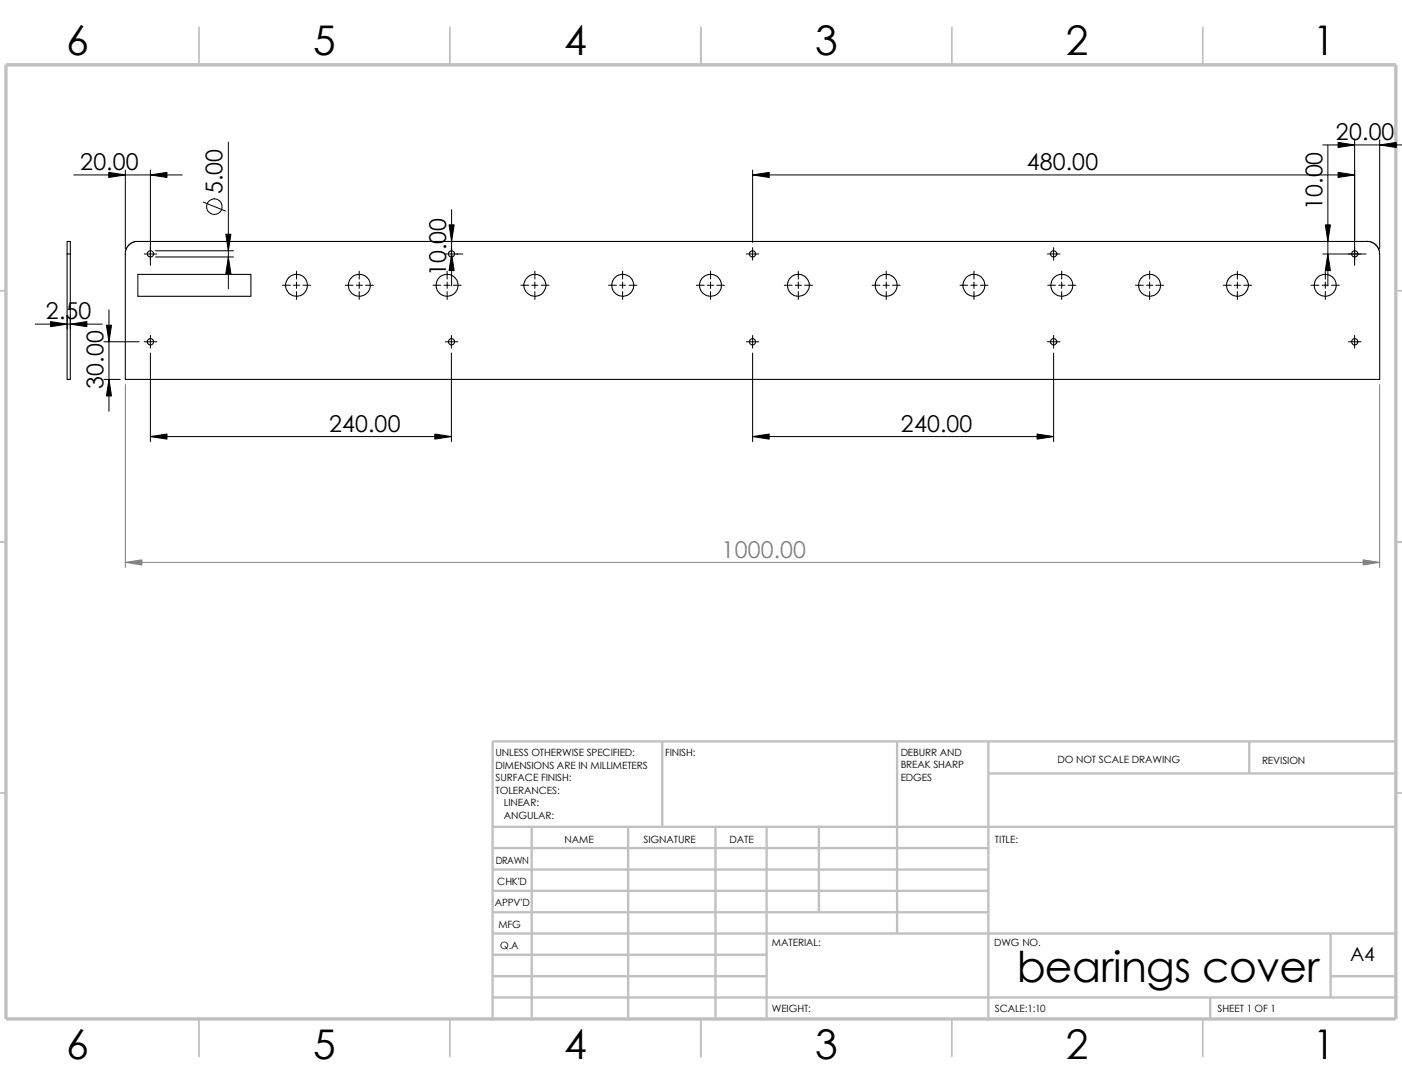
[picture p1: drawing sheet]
<svg xmlns="http://www.w3.org/2000/svg" width="279mm" height="216mm" viewBox="0 0 279 216" stroke-linecap="round" stroke-linejoin="round" font-family="sans-serif">
<g fill="none" stroke="#c0c0c0" stroke-width=".34">
<path d="M39.7 5.4v7.5M89.7 5.4v7.5M139.7 5.4v7.5M189.7 5.4v7.5M239.7 5.4v7.5M-.1 57.9h1.3M278.2 57.9h1.2M-.1 107.9h1.3M278.2 107.9h1.2M-.1 157.9h1.3M278.2 157.9h1.2M39.7 202.9v7.5"/>
<path d="M89.7 202.9v7.5M139.7 202.9v7.5M189.7 202.9v7.5M239.7 202.9v7.5"/>
</g>
<g fill="none" stroke="#c0c0c0" stroke-width=".47">
<path d="M132 147.7v17M178.8 147.7v38.2M197 147.7v55.2M197 154.1h81.2M249 147.7v6.4M278.2 147.7h-180v55.2M98.2 164.7h180M98.2 177.4h98.8M98.2 173.2h98.8M98.2 168.9h98.8M106 164.7v38.2M125.2 164.7v38.2"/>
<path d="M142.6 164.7v38.2M152.8 164.7v38.2M163.2 164.7v17M98.2 198.7h180M98.2 181.7h98.8M98.2 194.4h54.6M98.2 190.2h54.6M98.2 185.9h180M241.2 198.7v4.2M265.2 194.4h13M265.2 185.9v12.8"/>
</g>
<path d="M1.2 12.9h277v190h-277z" fill="none" stroke="#c0c0c0" stroke-width=".68" stroke-linecap="butt"/>
<g fill="none" stroke="#000" stroke-width=".21">
<path d="M13.4 50.6v25h.6v-25M13.4 50.6h.6M13.4 50.6v-2.5h.6v2.5M27.5 54.7h22.5v4.3h-22.5zM272.5 48l.8 .2 1 .7 .5 .8 .2 .9v25h-250v-25M272.5 48.1h-245.5l-.8 .3-.6 .5-.5 .8-.2 .9"/>
<circle cx="30" cy="50.6" r=".62"/>
<circle cx="59.1" cy="56.8" r="2.21"/>
<circle cx="71.6" cy="56.8" r="2.19"/>
<circle cx="89.1" cy="56.8" r="2.19"/>
<circle cx="90" cy="50.6" r=".62"/>
<circle cx="106.6" cy="56.8" r="2.21"/>
<circle cx="124.1" cy="56.8" r="2.19"/>
<circle cx="141.6" cy="56.8" r="2.21"/>
<circle cx="150" cy="50.6" r=".62"/>
<circle cx="159.1" cy="56.8" r="2.19"/>
<circle cx="176.6" cy="56.8" r="2.19"/>
<circle cx="194.1" cy="56.8" r="2.21"/>
<circle cx="210" cy="50.6" r=".62"/>
<circle cx="211.6" cy="56.8" r="2.19"/>
<circle cx="229.1" cy="56.8" r="2.2"/>
<circle cx="246.6" cy="56.8" r="2.19"/>
<circle cx="264.1" cy="56.8" r="2.19"/>
<circle cx="270" cy="50.6" r=".62"/>
<circle cx="30" cy="68" r=".62"/>
<circle cx="90" cy="68.1" r=".62"/>
<circle cx="150" cy="68.1" r=".62"/>
<circle cx="210" cy="68" r=".62"/>
<circle cx="270" cy="68.1" r=".62"/>
</g>
<g fill="none" stroke="#000" stroke-width=".2">
<path d="M14.7 34.8h21.6M25 33.9v15.7M30 33.9v18.9M45.5 28.3v29.2M150 33.9v14.4M150 34.8h120M263.6 28.9h15.8M264.6 28.9v28M270 27.9v24.9M275 27.9v21.7M28.7 50.6h2.5M31 51.2h15.5"/>
<path d="M31 50h15.5M40.5 40.3l4.5 1.7M56.3 56.8h1.6M58.5 56.8h1.2M59.1 54v1.6M59.1 56.2v1.2M59.1 58.1v1.5M60.4 56.8h1.5M68.8 56.8h1.6M71 56.8h1.2M71.6 54v1.6M71.6 56.2v1.2"/>
<path d="M71.6 58.1v1.5M72.9 56.8h1.5M86.3 56.8h1.5M88.5 56.8h1.2M88.7 50.6h3.5M89.1 54v1.6M89.1 56.2v1.2M89.1 58.1v1.5M90 41.7v15.2M90.3 56.8h1.6M103.8 56.8h1.6M106 56.8h1.2"/>
<path d="M106.6 54v1.6M106.6 56.2v1.2M106.6 58.1v1.5M107.9 56.8h1.5M121.3 56.8h1.6M123.5 56.8h1.2M124.1 54v1.6M124.1 56.2v1.2M124.1 58.1v1.5M125.3 56.8h1.6M138.8 56.8h1.5M141 56.8h1.2"/>
<path d="M141.6 54v1.6M141.6 56.2v1.2M141.6 58.1v1.5M142.8 56.8h1.6M148.7 50.6h2.5M150 49.3v2.5M156.3 56.8h1.6M158.5 56.8h1.2M159.1 54v1.6M159.1 56.2v1.2M159.1 58.1v1.5M160.4 56.8h1.5"/>
<path d="M173.8 56.8h1.5M176 56.8h1.2M176.6 54v1.6M176.6 56.2v1.2M176.6 58.1v1.5M177.8 56.8h1.6M191.3 56.8h1.6M193.5 56.8h1.2M194.1 54v1.6M194.1 56.2v1.2M194.1 58.1v1.5M195.4 56.8h1.5"/>
<path d="M208.7 50.6h2.5M208.8 56.8h1.6M210 49.3v2.5M211 56.8h1.2M211.6 54v1.6M211.6 56.2v1.2M211.6 58.1v1.5M212.9 56.8h1.5M226.3 56.8h1.5M228.5 56.8h1.2M229.1 54v1.6M229.1 56.2v1.2"/>
<path d="M229.1 58.1v1.5M230.3 56.8h1.6M243.8 56.8h1.6M246 56.8h1.2M246.6 54v1.6M246.6 56.2v1.2M246.6 58.1v1.5M247.9 56.8h1.5M261.3 56.8h1.5M263.5 56.8h1.2M263.6 50.6h8.6M264.1 54v1.6"/>
<path d="M264.1 56.2v1.2M264.1 58.1v1.5M265.3 56.8h1.6M7 64.6h13.4M13.4 62.8v2.7M14 62.8v2.7M20.7 68.1h7M20.7 75.6h3.3M21.7 61.7v20.2M28.7 68.1h2.5M30 66.8v2.5M30 70.3v17.7"/>
<path d="M88.7 68.1h2.5M90 66.8v2.5M90 70.3v17.7M148.7 68.1h2.5M150 66.8v2.5M150 70.3v17.7M208.7 68.1h2.5M210 66.8v2.5M210 70.3v17.7M268.7 68.1h2.5M270 66.8v2.5M30 87h60"/>
<path d="M150 87h60"/>
<circle cx="42.7" cy="41.2" r="1.57"/>
</g>
<g fill="#000" stroke="#000" stroke-width=".2">
<path d="M21.7 34.3l3.3 .5-3.3 .5zM30 34.8l3.3-.5v1zM150 34.8l3.3-.5v1zM266.7 28.4l3.3 .5-3.3 .5zM266.7 34.3l3.3 .5-3.3 .5zM275 28.9l3.3-.5v1zM45 46.7h1l-.5 3.3zM45.5 51.2l.5 3.3h-1zM90 50.6l.5 3.3h-1zM89.5 44.8h1l-.5 3.3zM264.1 44.8h1l-.5 3.3zM264.6 50.6l.5 3.3h-1z"/>
<path d="M10.1 64.1l3.3 .5-3.3 .5zM14 64.6l3.3-.5v1zM21.2 64.8h1l-.5 3.3zM21.7 75.6l.5 3.3h-1zM30 87l3.3-.6v1.1zM86.7 86.4l3.3 .6-3.3 .5zM150 87l3.3-.6v1.1zM206.7 86.4l3.3 .6-3.3 .5z"/>
</g>
<path d="M25 76.6v36.4M275 76.6v36.4M25 112h250" fill="none" stroke="#808080" stroke-width=".2"/>
<g fill="#808080" stroke="#808080" stroke-width=".2">
<path d="M25 112l3.3-.5v1z"/>
<path d="M271.7 111.5l3.3 .5-3.3 .5z"/>
</g>
<text font-size="8.5" x="202.6" y="195.7">bearings cover</text>
<g font-size="8.1">
<text x="13.2" y="10.9">6</text>
<text x="62.4" y="10.9">5</text>
<text x="112.4" y="10.9">4</text>
<text x="162.4" y="10.9">3</text>
<text x="212.4" y="10.9">2</text>
<text x="261.7" y="10.9">1</text>
<text x="13.2" y="210.9">6</text>
<text x="62.4" y="210.9">5</text>
<text x="112.4" y="210.9">4</text>
<text x="162.4" y="210.9">3</text>
<text x="212.4" y="210.9">2</text>
<text x="261.7" y="210.9">1</text>
</g>
<g font-size="4.6">
<text x="266.2" y="27.9">20.00</text>
<text x="16" y="33.9">20.00</text>
<text x="204.6" y="33.9">480.00</text>
<text x="44.4" y="38.7" transform="rotate(-90 44.4 38.7)">5.00</text>
<text x="263.5" y="41.8" transform="rotate(-90 263.5 41.8)">10.00</text>
<text x="88.9" y="55.1" transform="rotate(-90 88.9 55.1)">10.00</text>
<text x="9.2" y="63.6">2.50</text>
<text x="20.6" y="77.4" transform="rotate(-90 20.6 77.4)">30.00</text>
<text x="65.6" y="86">240.00</text>
<text x="179.5" y="86">240.00</text>
</g>
<text font-size="4.6" fill="#808080" x="143.8" y="111.1">1000.00</text>
<text font-size="3.9" x="269.1" y="191.5">A4</text>
<g font-size="2">
<text x="98.8" y="150.6">UNLESS OTHERWISE SPECIFIED:</text>
<text x="98.8" y="153.1">DIMENSIONS ARE IN MILLIMETERS</text>
<text x="98.8" y="155.6">SURFACE FINISH:</text>
<text x="132.5" y="150.6">FINISH:</text>
<text x="179.5" y="155.5">EDGES</text>
<text x="179.5" y="150.5">DEBURR AND</text>
<text x="179.5" y="153">BREAK SHARP</text>
<text x="210.8" y="151.9">DO NOT SCALE DRAWING</text>
<text x="251.5" y="152.1">REVISION</text>
<text x="98.8" y="158.1">TOLERANCES:</text>
<text x="100.4" y="160.6">LINEAR:</text>
<text x="100.4" y="163.1">ANGULAR:</text>
<text x="112.5" y="168">NAME</text>
<text x="128.2" y="167.9">SIGNATURE</text>
<text x="145.4" y="167.9">DATE</text>
<text x="198.3" y="167.9">TITLE:</text>
<text x="98.8" y="172.1">DRAWN</text>
<text x="99.1" y="176.3">CHK'D</text>
<text x="98.6" y="180.4">APPV'D</text>
<text x="99.3" y="184.8">MFG</text>
<text x="99.7" y="189">Q.A</text>
<text x="153.8" y="188.5">MATERIAL:</text>
<text x="198.1" y="188.5">DWG NO.</text>
<text x="153.8" y="201.5">WEIGHT:</text>
<text x="198.2" y="201.6">SCALE:1:10</text>
<text x="242.7" y="201.6">SHEET 1 OF 1</text>
</g>
</svg>
